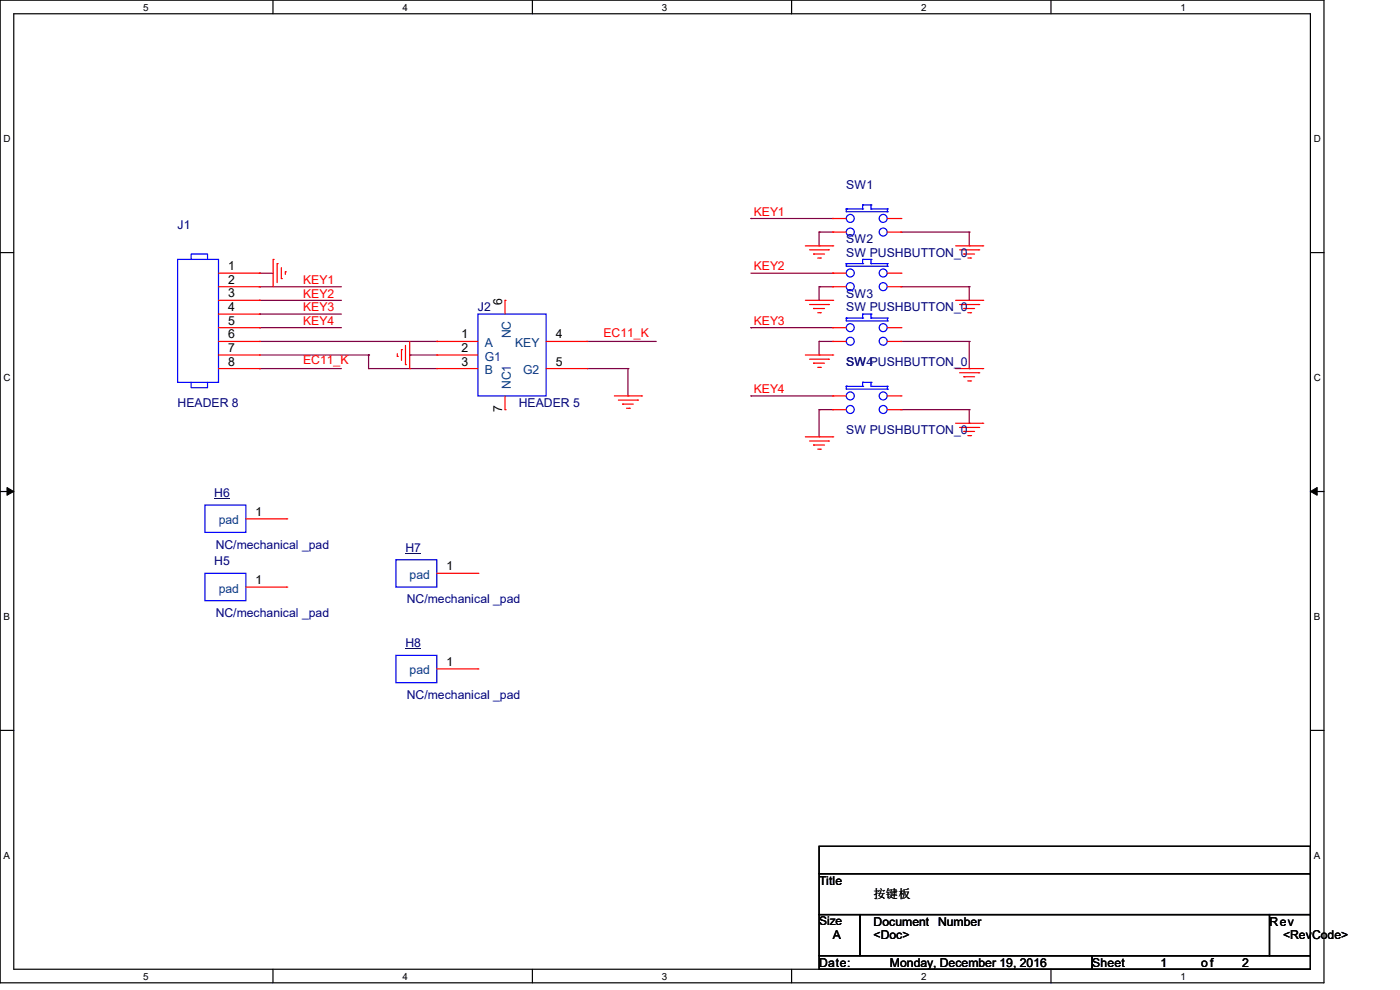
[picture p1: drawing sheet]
<svg xmlns="http://www.w3.org/2000/svg" width="297mm" height="210mm" viewBox="0 0 297 210" stroke-linecap="round" stroke-linejoin="round" font-family="sans-serif">
<path d="M0 0h280.9v208.5h-280.9zM2.9 2.9h275.1v202.7h-275.1z" fill="none" stroke="#000" stroke-width=".25"/>
<g fill="#fff">
<path d="M30.4 .3h1.1v2.4h-1.1z"/>
<path d="M30.4 205.9h1.1v2.3h-1.1z"/>
</g>
<path d="M57.9 0v2.9M57.9 205.6v2.9" fill="none" stroke="#000" stroke-width=".25"/>
<g fill="#fff">
<path d="M85.4 .3h1.1v2.4h-1.1z"/>
<path d="M85.4 205.9h1.1v2.3h-1.1z"/>
</g>
<path d="M112.9 0v2.9M112.9 205.6v2.9" fill="none" stroke="#000" stroke-width=".25"/>
<g fill="#fff">
<path d="M140.4 .3h1.2v2.4h-1.2z"/>
<path d="M140.4 205.9h1.2v2.3h-1.2z"/>
</g>
<path d="M167.9 0v2.9M167.9 205.6v2.9" fill="none" stroke="#000" stroke-width=".25"/>
<g fill="#fff">
<path d="M195.4 .3h1.2v2.4h-1.2z"/>
<path d="M195.4 205.9h1.2v2.3h-1.2z"/>
</g>
<path d="M223 0v2.9M223 205.6v2.9" fill="none" stroke="#000" stroke-width=".25"/>
<g fill="#fff">
<path d="M250.4 .3h1.2v2.4h-1.2z"/>
<path d="M250.4 205.9h1.2v2.3h-1.2z"/>
<path d="M.8 28.2h1.4v2.4h-1.4z"/>
<path d="M278.7 28.2h1.5v2.4h-1.5z"/>
<path d="M.8 78.9h1.4v2.3h-1.4z"/>
<path d="M278.7 78.9h1.5v2.3h-1.5z"/>
</g>
<path d="M0 53.6h2.9M278 53.6h2.9" fill="none" stroke="#000" stroke-width=".25"/>
<g fill="#fff">
<path d="M.8 129.6h1.3v2.3h-1.3z"/>
<path d="M278.7 129.6h1.4v2.3h-1.4z"/>
</g>
<path d="M0 104.3h2.9M278 104.3h2.9" fill="none" stroke="#000" stroke-width=".25"/>
<path d="M1.5 103.4l1.4 .9-1.4 .8zM278 104.3l1.4-.9v1.7z" fill="#000" stroke="#000" stroke-width=".21"/>
<g fill="#fff">
<path d="M.8 180.3h1.3v2.3h-1.3z"/>
<path d="M278.7 180.3h1.4v2.3h-1.4z"/>
</g>
<path d="M0 154.9h2.9M278 154.9h2.9M173.8 179.5h104.2v5.8h-104.2zM173.8 185.3h104.2v8.7h-104.2zM173.8 194h8.7v8.7h-8.7zM182.5 194h86.8v8.7h-86.8zM269.3 194h8.7v8.7h-8.7zM173.8 202.7h57.9v2.9h-57.9zM231.7 202.7h46.3v2.9h-46.3z" fill="none" stroke="#000" stroke-width=".25"/>
<g fill="none" stroke="#800040" stroke-width=".25">
<path d="M55 58h.1M55 58h3M159.3 46.4h.1M159.3 58h17.4M159.3 46.4h17.4M173.8 52.2h.1M173.8 49.2h.1M173.8 49.2v3M173.8 49.2h2.9M176.7 58h.1M191.1 49.2h14.5M205.6 52.2h.1"/>
<path d="M205.6 49.2h.1M205.6 49.2v3M55 60.8h.1M55 63.7h.1M55 66.6h.1M55 69.5h.1M55 78.2h.1M55 60.8h17.4M55 63.7h17.4M55 66.6h17.4M55 69.5h17.4M55 75.3h23.2"/>
<path d="M55 78.2h17.4M55 72.4h37.7M78.2 75.3h.1M78.2 78.2h.1M78.2 78.2h14.5M78.2 75.3v2.9M86.9 75.3h.1M86.9 75.3h5.8M92.7 72.4h.1M124.5 78.2h8.7M124.5 72.4h14.5M133.2 78.2h.1"/>
<path d="M133.2 78.2v5.8M139 72.4h.1M159.3 69.5h.1M159.3 69.5h17.4M173.8 63.7h.1M173.8 60.8h.1M173.8 75.3h.1M173.8 72.4h.1M173.8 60.8h2.9M173.8 72.4h2.9M173.8 60.8v2.9M173.8 72.4v2.9"/>
<path d="M191.1 60.8h14.5M191.1 72.4h14.5M205.6 63.7h.1M205.6 60.8h.1M205.6 78.2h.1M205.6 72.4h.1M205.6 60.8v2.9M205.6 72.4v5.8M133.2 84h.1M159.3 84h.1M159.3 84h17.4M173.8 92.7h.1"/>
<path d="M173.8 86.9h.1M173.8 86.9v5.8M173.8 86.9h2.9M191.1 86.9h14.5M205.6 89.8h.1M205.6 86.9h.1M205.6 86.9v2.9"/>
</g>
<g fill="none" stroke="#f00" stroke-width=".25">
<path d="M46.4 58h8.6M55 58h.1M58 55h.1M58 55v5.8M58.8 55.9h.1M58.8 55.9v4M59.7 59.1h.1M59.7 56.8v2.3M60.5 57.7h.1M60.5 57.7v.5M170.9 52.2h5.8M171.7 53h4.1"/>
<path d="M172.6 53.9h.1M172.6 53.9h2.3M173.5 54.7h.5M174 54.7h.1M175.8 53h.1M176.7 52.2h.1M176.7 46.4h.1M176.7 49.2h.1M176.7 58h.1M176.7 58h2.8M176.7 46.4h2.8M176.7 49.2h2.8"/>
<path d="M188.3 58h2.8M188.3 46.4h2.8M188.3 49.2h2.8M191.1 46.4h.1M191.1 49.2h.1M191.1 58h.1M202.7 52.2h5.8M203.6 53h4M204.5 53.9h.1M204.5 53.9h2.3M205.3 54.7h.6M205.9 54.7h.1"/>
<path d="M207.6 53h.1M208.5 52.2h.1M46.4 63.7h8.6M46.4 75.3h8.6M46.4 78.2h8.6M46.4 69.5h8.6M46.4 72.4h8.6M46.4 60.8h8.6M46.4 66.6h8.6M55 60.8h.1M55 63.7h.1M55 66.6h.1"/>
<path d="M55 69.5h.1M55 72.4h.1M55 75.3h.1M55 78.2h.1M84.3 75.6h.1M84.3 75v.6M85.2 74.2h.1M85.2 74.2v2.3M86 77.3h.1M86 73.3v4M86.9 78.2h.1M86.9 72.4v5.8"/>
<path d="M92.7 72.4h.1M92.7 75.3h.1M92.7 78.2h.1M92.7 75.3h8.7M92.7 78.2h8.7M92.7 72.4h8.7M107.1 63.7h.1M107.1 63.7v2.9M115.9 78.2h8.6M115.9 72.4h8.6M124.5 72.4h.1M124.5 78.2h.1"/>
<path d="M170.9 63.7h5.8M170.9 75.3h5.8M171.7 64.6h4.1M171.7 76.2h4.1M172.6 65.4h.1M172.6 77h.1M172.6 65.4h2.3M172.6 77h2.3M173.5 66.3h.5M173.5 77.9h.5M174 66.3h.1M174 77.9h.1"/>
<path d="M175.8 64.6h.1M175.8 76.2h.1M176.7 63.7h.1M176.7 75.3h.1M176.7 69.5h.1M176.7 72.4h.1M176.7 60.8h.1M176.7 69.5h2.8M176.7 72.4h2.8M176.7 60.8h2.8M188.3 69.5h2.8M188.3 72.4h2.8"/>
<path d="M188.3 60.8h2.8M191.1 69.5h.1M191.1 72.4h.1M191.1 60.8h.1M202.7 63.7h5.8M202.7 78.2h5.8M203.6 64.6h4M203.6 79.1h4M204.5 65.4h.1M204.5 79.9h.1M204.5 65.4h2.3M204.5 79.9h2.3"/>
<path d="M205.3 66.3h.6M205.9 66.3h.1M207.6 64.6h.1M207.6 79.1h.1M208.5 63.7h.1M208.5 78.2h.1M107.1 86.9h.1M107.1 84v2.9M130.3 84h5.8M131.2 84.9h4.1M132.1 85.7h.1M132.1 85.7h2.3"/>
<path d="M132.9 86.6h.6M133.5 86.6h.1M135.3 84.9h.1M136.1 84h.1M170.9 92.7h5.8M171.7 93.6h4.1M172.6 94.4h.1M172.6 94.4h2.3M173.5 95.3h.5M174 95.3h.1M175.8 93.6h.1M176.7 92.7h.1"/>
<path d="M176.7 84h.1M176.7 86.9h.1M176.7 84h2.8M176.7 86.9h2.8M188.3 84h2.8M188.3 86.9h2.8M191.1 84h.1M191.1 86.9h.1M202.7 89.8h5.8M203.6 90.7h4M204.5 91.5h.1M204.5 91.5h2.3"/>
<path d="M205.3 80.8h.6M205.3 92.4h.6M205.9 80.8h.1M205.9 92.4h.1M207.6 90.7h.1M208.5 89.8h.1M52.2 110.1h8.6M60.8 110.1h.1M52.2 124.5h8.6M60.8 124.5h.1M92.7 121.6h8.7M101.4 121.6h.1"/>
<path d="M92.7 141.9h8.7M101.4 141.9h.1"/>
</g>
<g fill="none" stroke="#00f" stroke-width=".25">
<path d="M37.7 55h8.7v26.1h-8.7zM40.6 55v-1.1h3.4v1.1M179.5 44.3h.1M179.5 55.9h.1M179.5 44.3v.6h8.8M179.5 55.9v.6h8.8M179.5 44.3h3.5M179.5 55.9h3.5M183 43.5h.1M183 44.3h.1M183 55h.1M183 55.9h.1"/>
<path d="M183 43.5v.8M183 55v.9M183 43.5h1.8M183 55h1.8M184.8 44.3h.1M184.8 43.5h.1M184.8 55.9h.1M184.8 55h.1M184.8 43.5v.8M184.8 55v.9M184.8 44.3h3.5M184.8 55.9h3.5"/>
<path d="M188.3 44.9h.1M188.3 44.3h.1M188.3 56.5h.1M188.3 55.9h.1M188.3 44.3v.6M188.3 55.9v.6M101.4 66.6h14.5v17.4h-14.5zM179.5 67.5h.1M179.5 67.5v.6h8.8M179.5 67.5h3.5M183 66.6h.1M183 67.5h.1"/>
<path d="M183 66.6h1.8M183 66.6v.9M184.8 67.5h.1M184.8 66.6h.1M184.8 67.5h3.5M184.8 66.6v.9M188.3 68.1h.1M188.3 67.5h.1M188.3 67.5v.6M40.6 81.1v1.2h3.4v-1.2M179.5 82h.1M179.5 82v.5h8.8"/>
<path d="M179.5 82h3.5M183 81.1h.1M183 82h.1M183 81.1v.9M183 81.1h1.8M184.8 82h.1M184.8 81.1h.1M184.8 81.1v.9M184.8 82h3.5M188.3 82.5h.1M188.3 82h.1M188.3 82v.5"/>
<path d="M43.5 107.1h8.7v5.8h-8.7zM84 118.7h8.7v5.8h-8.7zM43.5 121.6h8.7v5.8h-8.7zM84 139h8.7v5.8h-8.7z"/>
<circle cx="180.4" cy="57.9" r=".85"/>
<circle cx="180.4" cy="49.2" r=".85"/>
<circle cx="180.4" cy="46.3" r=".85"/>
<circle cx="187.4" cy="46.3" r=".85"/>
<circle cx="187.4" cy="49.2" r=".85"/>
<circle cx="187.4" cy="57.9" r=".85"/>
<circle cx="180.4" cy="72.4" r=".85"/>
<circle cx="180.4" cy="60.8" r=".85"/>
<circle cx="180.4" cy="69.5" r=".85"/>
<circle cx="187.4" cy="72.4" r=".85"/>
<circle cx="187.4" cy="69.5" r=".85"/>
<circle cx="187.4" cy="60.8" r=".85"/>
<circle cx="180.4" cy="86.9" r=".85"/>
<circle cx="180.4" cy="84" r=".85"/>
<circle cx="187.4" cy="86.9" r=".85"/>
<circle cx="187.4" cy="84" r=".85"/>
</g>
<path d="M45.5 105.8h3.3M86 117.3h3.3M86 137.6h3.3" fill="none" stroke="#000080" stroke-width=".21"/>
<g font-size="2.6" fill="#000080">
<text x="179.5" y="40">SW1</text>
<text x="37.7" y="48.7">J1</text>
<text x="179.5" y="51.6">SW2</text>
<text x="179.5" y="54.5">SW PUSHBUTTON_0</text>
<text x="179.5" y="63.2">SW3</text>
<text x="101.4" y="66">J2</text>
<text x="179.5" y="66">SW PUSHBUTTON_0</text>
<text x="179.5" y="77.6">SW PUSHBUTTON_0</text>
<text x="179.5" y="77.6">SW4</text>
<text x="37.7" y="86.3">HEADER 8</text>
<text x="110.1" y="86.3">HEADER 5</text>
<text x="179.5" y="92.1">SW PUSHBUTTON_0</text>
<text x="45.5" y="105.5">H6</text>
<text x="45.5" y="119.9">H5</text>
<text x="45.8" y="116.5">NC/mechanical _pad</text>
<text x="86" y="117">H7</text>
<text x="45.8" y="130.9">NC/mechanical _pad</text>
<text x="86.3" y="128">NC/mechanical _pad</text>
<text x="86" y="137.3">H8</text>
<text x="86.3" y="148.3">NC/mechanical _pad</text>
</g>
<g font-size="2.6" fill="#f00">
<text x="159.9" y="45.8">KEY1</text>
<text x="159.9" y="57.4">KEY2</text>
<text x="64.3" y="60.2">KEY1</text>
<text x="64.3" y="63.1">KEY2</text>
<text x="64.3" y="66">KEY3</text>
<text x="64.3" y="68.9">KEY4</text>
<text x="128" y="71.4">EC11_K</text>
<text x="159.9" y="68.9">KEY3</text>
<text x="64.3" y="77.2">EC11_K</text>
<text x="159.9" y="83.4">KEY4</text>
</g>
<g font-size="2.6">
<text x="48.4" y="57.3">1</text>
<text x="48.4" y="60.2">2</text>
<text x="48.4" y="63.1">3</text>
<text x="48.4" y="66">4</text>
<text x="106.5" y="64.6" transform="rotate(-90 106.5 64.6)">6</text>
<text x="48.4" y="68.9">5</text>
<text x="48.4" y="71.8">6</text>
<text x="97.9" y="71.8">1</text>
<text x="117.9" y="71.8">4</text>
<text x="48.4" y="74.7">7</text>
<text x="48.4" y="77.6">8</text>
<text x="97.9" y="74.7">2</text>
<text x="97.9" y="77.6">3</text>
<text x="117.9" y="77.6">5</text>
<text x="106.5" y="87.5" transform="rotate(-90 106.5 87.5)">7</text>
<text x="54.2" y="109.4">1</text>
<text x="54.2" y="123.9">1</text>
<text x="94.7" y="121">1</text>
<text x="94.7" y="141.3">1</text>
<text x="173.8" y="187.7">Title</text>
<text x="185.3" y="190.6">按键板</text>
<text x="185.3" y="196.3">Document</text>
<text x="199" y="196.3">Number</text>
<text x="269.3" y="196.3">Rev</text>
<text x="176.7" y="199.3">A</text>
<text x="185.3" y="199.3">&lt;Doc&gt;</text>
<text x="272.2" y="199.3">&lt;RevCode&gt;</text>
<text x="173.8" y="205.1">Date:</text>
<text x="188.8" y="205.1">Monday, December 19, 2016</text>
<text x="231.7" y="205.1">Sheet</text>
<text x="246.2" y="205.1">1</text>
<text x="254.8" y="205.1">of</text>
<text x="263.5" y="205.1">2</text>
</g>
<g font-size="2.6" fill="#004080">
<text x="108.4" y="71.8" transform="rotate(-90 108.4 71.8)">NC</text>
<text x="102.8" y="73.6">A</text>
<text x="102.8" y="76.5">G1</text>
<text x="109.3" y="73.6">KEY</text>
<text x="102.8" y="79.4">B</text>
<text x="108.4" y="82.5" transform="rotate(-90 108.4 82.5)">NC1</text>
<text x="111" y="79.4">G2</text>
<text x="46.4" y="111.3">pad</text>
<text x="46.4" y="125.7">pad</text>
<text x="86.9" y="122.8">pad</text>
<text x="86.9" y="143.1">pad</text>
</g>
<text font-size="2.5" x="173.8" y="196.3">Size</text>
<g font-size="2.1">
<text x="30.4" y="2.2">5</text>
<text x="85.4" y="2.2">4</text>
<text x="140.4" y="2.2">3</text>
<text x="195.4" y="2.2">2</text>
<text x="250.4" y="2.2">1</text>
<text x=".8" y="30.1">D</text>
<text x="278.7" y="30.1">D</text>
<text x=".8" y="80.8">C</text>
<text x="278.7" y="80.8">C</text>
<text x=".8" y="131.5">B</text>
<text x="278.7" y="131.5">B</text>
<text x=".8" y="182.2">A</text>
<text x="278.7" y="182.2">A</text>
<text x="30.4" y="207.8">5</text>
<text x="85.4" y="207.8">4</text>
<text x="140.4" y="207.8">3</text>
<text x="195.4" y="207.8">2</text>
<text x="250.4" y="207.8">1</text>
</g>
</svg>
